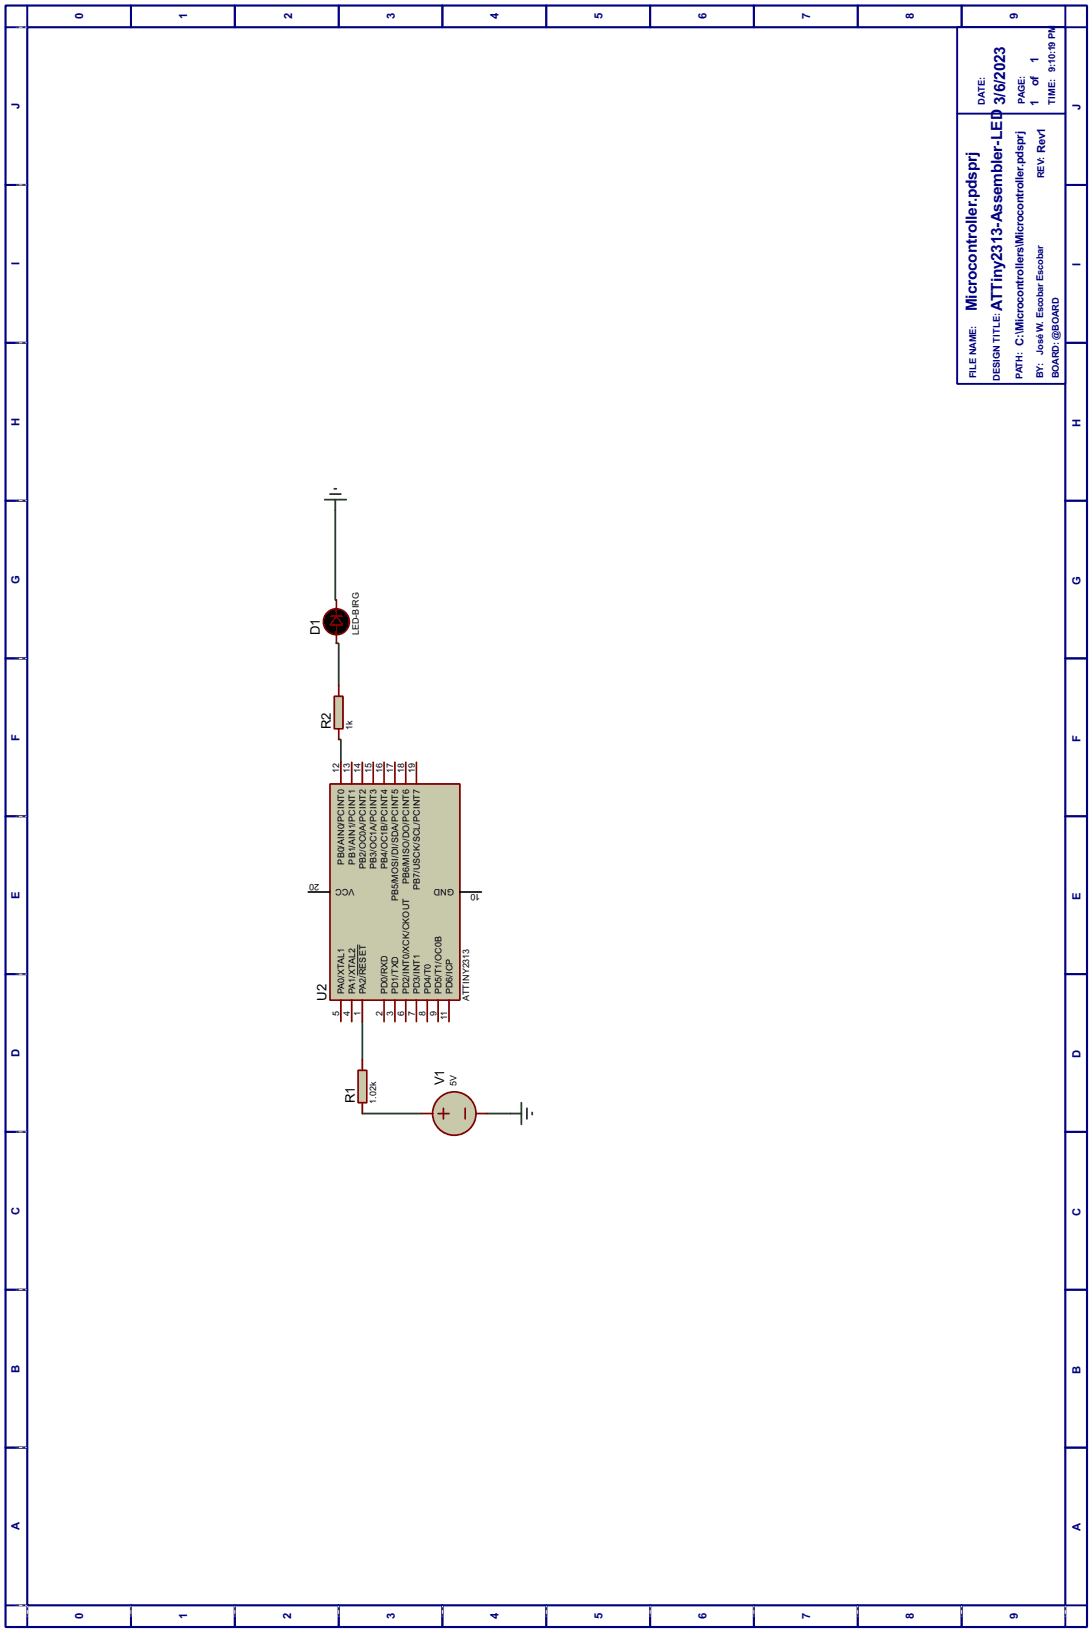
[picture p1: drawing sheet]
<svg xmlns="http://www.w3.org/2000/svg" width="256mm" height="383mm" viewBox="0 0 256 383" stroke-linecap="round" stroke-linejoin="round" font-family="sans-serif">
<path d="M1.3 1.3h254v381h-254zM6.4 6.4h243.8v370.8h-243.8z" fill="none" stroke="#000080" stroke-width=".5"/>
<g fill="none" stroke="#000080" stroke-width=".45">
<path d="M6.4 1.3v5.1h-5.1M30.8 1.3v5.1M55.2 1.3v5.1M79.6 1.3v5.1M103.9 1.3v5.1M128.3 1.3v5.1M152.7 1.3v5.1M177.1 1.3v5.1M201.5 1.3v5.1M225.9 1.3v5.1M250.2 1.3v5.1h5.1M1.3 43.5h5.1"/>
<path d="M250.2 43.5h5.1M1.3 80.6h5.1M250.2 80.6h5.1M1.3 117.7h5.1M250.2 117.7h5.1M1.3 154.7h5.1M250.2 154.7h5.1M1.3 191.8h5.1M250.2 191.8h5.1M1.3 228.9h5.1M250.2 228.9h5.1M1.3 266h5.1"/>
<path d="M250.2 266h5.1M1.3 303.1h5.1M250.2 303.1h5.1M1.3 340.2h5.1M250.2 340.2h5.1M1.3 377.2h5.1v5.1M30.8 377.2v5.1M55.2 377.2v5.1M79.6 377.2v5.1M103.9 377.2v5.1M128.3 377.2v5.1M152.7 377.2v5.1"/>
<path d="M177.1 377.2v5.1M201.5 377.2v5.1M225.9 377.2v5.1M255.3 377.2h-5.1v5.1"/>
</g>
<g fill="none" stroke="#fff" stroke-width=".23">
<path d="M3.9 6.4h2.3M3.9 43.5h2.3M3.9 80.6h2.3M3.9 117.7h2.3M3.9 154.7h2.3M3.9 191.8h2.3M3.9 228.9h2.3M3.9 266h2.3M3.9 303.1h2.3M3.9 340.2h2.3M3.9 377.2h2.3M6.4 377.5v2.3"/>
<path d="M30.8 377.5v2.3M55.2 377.5v2.3M79.6 377.5v2.3M103.9 377.5v2.3M128.3 377.5v2.3M152.7 377.5v2.3M177.1 377.5v2.3M201.5 377.5v2.3M225.9 377.5v2.3M250.2 377.5v2.3"/>
</g>
<g fill="none" stroke="#000" stroke-width=".23" stroke-dasharray=".5 1">
<path d="M3.9 6.4h2.3M3.9 43.5h2.3M3.9 80.6h2.3M3.9 117.7h2.3M3.9 154.7h2.3M3.9 191.8h2.3M3.9 228.9h2.3M3.9 266h2.3M3.9 303.1h2.3M3.9 340.2h2.3M3.9 377.2h2.3M6.4 379.8v-2.3"/>
<path d="M30.8 379.8v-2.3M55.2 379.8v-2.3M79.6 379.8v-2.3M103.9 379.8v-2.3M128.3 379.8v-2.3M152.7 379.8v-2.3M177.1 379.8v-2.3M201.5 379.8v-2.3M225.9 379.8v-2.3M250.2 379.8v-2.3"/>
</g>
<path d="M224.8 6.4h25.4v83.8h-25.4z" fill="#fff" stroke="#000080" stroke-width=".45"/>
<path d="M224.8 26.7h25.4" fill="none" stroke="#000080" stroke-width=".45"/>
<path d="M78.8 119.9v21.1h.2M79 151.2h.6v9.9M79.6 173.8h.5v5.3M85.1 240.1v8.9M85.1 261.7h14M114.4 261.7h5.5" fill="none" stroke="#004000" stroke-width=".4"/>
<path d="M77.5 184.2h30.5v50.8h-30.5z" fill="#c8c8aa" stroke="#800000" stroke-width=".4"/>
<g fill="none" stroke="#800000" stroke-width=".4">
<path d="M80.1 179.1v5.1M82.6 179.1v5.1M85.1 179.1v5.1M87.7 179.1v5.1M90.2 179.1v5.1M92.8 179.1v5.1M95.3 179.1v5.1M97.8 179.1v5.1M80.1 235v5.1M82.6 235v5.1M85.1 235v5.1M90.2 235v5.1"/>
<path d="M92.8 235v5.1M95.3 235v5.1M97.8 235v5.1M100.4 235v5.1M102.9 235v5.1M105.5 235v5.1"/>
</g>
<path d="M84 222v7.2" fill="none" stroke="#000" stroke-width=".23"/>
<path d="M72.4 209.6h5.1M108 209.6h5.1" fill="none" stroke="#000" stroke-width=".4"/>
<path d="M76.3 117.4h5M77.5 116.1h2.6M78.5 114.9h.5M78.8 117.4v2.5" fill="none" stroke="#004000" stroke-width=".4"/>
<path d="M84.1 251.5h2.1v7.6h-2.1z" fill="#c8c8aa" stroke="#800000" stroke-width=".4"/>
<path d="M85.1 249v2.5M85.1 259.1v2.6" fill="none" stroke="#800000" stroke-width=".4"/>
<circle cx="106.7" cy="261.7" r="5.1" fill="#c8c8aa" stroke="#800000" stroke-width=".4"/>
<path d="M99.1 261.7h2.6M102.9 261.7h2.6M104.2 260.4v2.5M109.3 260.4v2.5M111.8 261.7h2.6" fill="none" stroke="#800000" stroke-width=".4"/>
<path d="M122.5 259.1v5.1M119.9 261.7h2.6M123.8 260.4v2.5M125 261.4v.5" fill="none" stroke="#004000" stroke-width=".4"/>
<path d="M78.5 163.6h2.1v7.7h-2.1z" fill="#c8c8aa" stroke="#800000" stroke-width=".4"/>
<path d="M77.8 144.8h2.5M79 141v3.8M79 146.9v4.3M79.6 161.1v2.5M79.6 171.3v2.5" fill="none" stroke="#800000" stroke-width=".4"/>
<g fill="#000" stroke="#800000" stroke-width=".4">
<path d="M79 144.8l1.6 2.1h-3.1z"/>
<circle cx="79" cy="146.1" r="3.1"/>
</g>
<g font-size="4.1" fill="#000080">
<text x="236.1" y="24.7" transform="rotate(-90 236.1 24.7)">3/6/2023</text>
<text x="229.5" y="73.1" transform="rotate(-90 229.5 73.1)">Microcontroller.pdsprj</text>
<text x="235.4" y="73.1" transform="rotate(-90 235.4 73.1)">ATTiny2313-Assembler-LED</text>
</g>
<g font-size="3.5">
<text x="75.1" y="149.3" transform="rotate(-90 75.1 149.3)">D1</text>
<text x="77.7" y="171.4" transform="rotate(-90 77.7 171.4)">R2</text>
<text x="76.7" y="235.1" transform="rotate(-90 76.7 235.1)">U2</text>
<text x="104.4" y="255" transform="rotate(-90 104.4 255)">V1</text>
<text x="83.3" y="259.2" transform="rotate(-90 83.3 259.2)">R1</text>
</g>
<g font-size="3" fill="#000080">
<text x="19.6" y="4.5" transform="rotate(-90 19.6 4.5)">0</text>
<text x="44" y="4.6" transform="rotate(-90 44 4.6)">1</text>
<text x="68.6" y="4.6" transform="rotate(-90 68.6 4.6)">2</text>
<text x="92.7" y="4.6" transform="rotate(-90 92.7 4.6)">3</text>
<text x="117.1" y="4.6" transform="rotate(-90 117.1 4.6)">4</text>
<text x="141.5" y="4.5" transform="rotate(-90 141.5 4.5)">5</text>
<text x="165.9" y="4.6" transform="rotate(-90 165.9 4.6)">6</text>
<text x="190.3" y="4.6" transform="rotate(-90 190.3 4.6)">7</text>
<text x="214.7" y="4.6" transform="rotate(-90 214.7 4.6)">8</text>
<text x="239.1" y="4.6" transform="rotate(-90 239.1 4.6)">9</text>
<text x="243.9" y="14.7" transform="rotate(-90 243.9 14.7)">1</text>
<text x="243.9" y="20.3" transform="rotate(-90 243.9 20.3)">of</text>
<text x="4.6" y="25.6" transform="rotate(-90 4.6 25.6)">J</text>
<text x="243.9" y="24.8" transform="rotate(-90 243.9 24.8)">1</text>
<text x="253.8" y="25.9" transform="rotate(-90 253.8 25.9)">J</text>
<text x="245.5" y="36" transform="rotate(-90 245.5 36)">Rev1</text>
<text x="4.6" y="62.4" transform="rotate(-90 4.6 62.4)">I</text>
<text x="253.8" y="62.6" transform="rotate(-90 253.8 62.6)">I</text>
<text x="240.4" y="81.3" transform="rotate(-90 240.4 81.3)">C:\Microcontrollers\Microcontroller.pdsprj</text>
<text x="4.6" y="100" transform="rotate(-90 4.6 100)">H</text>
<text x="253.8" y="100.3" transform="rotate(-90 253.8 100.3)">H</text>
<text x="4.6" y="137.1" transform="rotate(-90 4.6 137.1)">G</text>
<text x="253.8" y="137.4" transform="rotate(-90 253.8 137.4)">G</text>
<text x="4.6" y="174" transform="rotate(-90 4.6 174)">F</text>
<text x="253.8" y="174.3" transform="rotate(-90 253.8 174.3)">F</text>
<text x="4.6" y="211.2" transform="rotate(-90 4.6 211.2)">E</text>
<text x="253.8" y="211.5" transform="rotate(-90 253.8 211.5)">E</text>
<text x="4.6" y="248.4" transform="rotate(-90 4.6 248.4)">D</text>
<text x="253.7" y="248.6" transform="rotate(-90 253.7 248.6)">D</text>
<text x="4.6" y="285.4" transform="rotate(-90 4.6 285.4)">C</text>
<text x="253.8" y="285.7" transform="rotate(-90 253.8 285.7)">C</text>
<text x="4.6" y="322.5" transform="rotate(-90 4.6 322.5)">B</text>
<text x="253.8" y="322.8" transform="rotate(-90 253.8 322.8)">B</text>
<text x="4.6" y="359.6" transform="rotate(-90 4.6 359.6)">A</text>
<text x="253.8" y="359.8" transform="rotate(-90 253.8 359.8)">A</text>
<text x="19.6" y="380.5" transform="rotate(-90 19.6 380.5)">0</text>
<text x="44" y="380.5" transform="rotate(-90 44 380.5)">1</text>
<text x="68.4" y="380.5" transform="rotate(-90 68.4 380.5)">2</text>
<text x="92.7" y="380.5" transform="rotate(-90 92.7 380.5)">3</text>
<text x="117.1" y="380.5" transform="rotate(-90 117.1 380.5)">4</text>
<text x="141.5" y="380.5" transform="rotate(-90 141.5 380.5)">5</text>
<text x="165.9" y="380.5" transform="rotate(-90 165.9 380.5)">6</text>
<text x="190.3" y="380.5" transform="rotate(-90 190.3 380.5)">7</text>
<text x="214.7" y="380.5" transform="rotate(-90 214.7 380.5)">8</text>
<text x="239.1" y="380.5" transform="rotate(-90 239.1 380.5)">9</text>
</g>
<g font-size="2.5" fill="#000080">
<text x="231.3" y="24.6" transform="rotate(-90 231.3 24.6)">DATE:</text>
<text x="240.7" y="24.4" transform="rotate(-90 240.7 24.4)">PAGE:</text>
<text x="247.8" y="24.6" transform="rotate(-90 247.8 24.6)">TIME: 9:10:19 PM</text>
<text x="245.3" y="41.9" transform="rotate(-90 245.3 41.9)">REV:</text>
<text x="245" y="83.3" transform="rotate(-90 245 83.3)">José W. Escobar Escobar</text>
<text x="229.3" y="88.9" transform="rotate(-90 229.3 88.9)">FILE NAME:</text>
<text x="234.9" y="89.5" transform="rotate(-90 234.9 89.5)">DESIGN TITLE:</text>
<text x="240.2" y="89" transform="rotate(-90 240.2 89)">PATH:</text>
<text x="245" y="88.9" transform="rotate(-90 245 88.9)">BY:</text>
<text x="248.7" y="88.9" transform="rotate(-90 248.7 88.9)">BOARD: @BOARD</text>
</g>
<g font-size="2.4">
<text x="84.3" y="149.3" transform="rotate(-90 84.3 149.3)">LED-BIRG</text>
<text x="82.8" y="171.5" transform="rotate(-90 82.8 171.5)">1k</text>
<text x="79.6" y="181.7" transform="rotate(-90 79.6 181.7)">12</text>
<text x="82.2" y="181.7" transform="rotate(-90 82.2 181.7)">13</text>
<text x="84.7" y="181.7" transform="rotate(-90 84.7 181.7)">14</text>
<text x="87.2" y="181.7" transform="rotate(-90 87.2 181.7)">15</text>
<text x="89.8" y="181.7" transform="rotate(-90 89.8 181.7)">16</text>
<text x="92.4" y="181.7" transform="rotate(-90 92.4 181.7)">17</text>
<text x="94.9" y="181.7" transform="rotate(-90 94.9 181.7)">18</text>
<text x="97.4" y="181.7" transform="rotate(-90 97.4 181.7)">19</text>
<text x="80.8" y="203.2" transform="rotate(-90 80.8 203.2)">PB0/AIN0/PCINT0</text>
<text x="83.4" y="203.2" transform="rotate(-90 83.4 203.2)">PB1/AIN1/PCINT1</text>
<text x="75" y="207.6" transform="rotate(-180 75 207.6)">20</text>
<text x="83.3" y="208.8" transform="rotate(-180 83.3 208.8)">VCC</text>
<text x="85.9" y="204.2" transform="rotate(-90 85.9 204.2)">PB2/OC0A/PCINT2</text>
<text x="88.4" y="204.2" transform="rotate(-90 88.4 204.2)">PB3/OC1A/PCINT3</text>
<text x="91" y="204.2" transform="rotate(-90 91 204.2)">PB4/OC1B/PCINT4</text>
<text x="96.1" y="207.8" transform="rotate(-90 96.1 207.8)">PB6/MISO/DO/PCINT6</text>
<text x="98.6" y="209.2" transform="rotate(-90 98.6 209.2)">PB7/USCK/SCL/PCINT7</text>
<text x="106.7" y="208.8" transform="rotate(-180 106.7 208.8)">GND</text>
<text x="93.6" y="211.8" transform="rotate(-90 93.6 211.8)">PB5/MOSI/DI/SDA/PCINT5</text>
<text x="112.8" y="210" transform="rotate(-180 112.8 210)">10</text>
<text x="80.9" y="233.7" transform="rotate(-90 80.9 233.7)">PA0/XTAL1</text>
<text x="83.4" y="233.7" transform="rotate(-90 83.4 233.7)">PA1/XTAL2</text>
<text x="85.9" y="233.7" transform="rotate(-90 85.9 233.7)">PA2/RESET</text>
<text x="91" y="233.7" transform="rotate(-90 91 233.7)">PD0/RXD</text>
<text x="93.6" y="233.7" transform="rotate(-90 93.6 233.7)">PD1/TXD</text>
<text x="96.1" y="233.7" transform="rotate(-90 96.1 233.7)">PD2/INT0/XCK/CKOUT</text>
<text x="98.6" y="233.7" transform="rotate(-90 98.6 233.7)">PD3/INT1</text>
<text x="101.2" y="233.7" transform="rotate(-90 101.2 233.7)">PD4/T0</text>
<text x="103.7" y="233.7" transform="rotate(-90 103.7 233.7)">PD5/T1/OC0B</text>
<text x="106.3" y="233.7" transform="rotate(-90 106.3 233.7)">PD6/ICP</text>
<text x="79.7" y="238.7" transform="rotate(-90 79.7 238.7)">5</text>
<text x="82.2" y="238.7" transform="rotate(-90 82.2 238.7)">4</text>
<text x="84.7" y="238.7" transform="rotate(-90 84.7 238.7)">1</text>
<text x="89.8" y="238.7" transform="rotate(-90 89.8 238.7)">2</text>
<text x="92.4" y="238.7" transform="rotate(-90 92.4 238.7)">3</text>
<text x="94.9" y="238.7" transform="rotate(-90 94.9 238.7)">6</text>
<text x="97.4" y="238.7" transform="rotate(-90 97.4 238.7)">7</text>
<text x="100" y="238.7" transform="rotate(-90 100 238.7)">8</text>
<text x="102.5" y="238.7" transform="rotate(-90 102.5 238.7)">9</text>
<text x="105.1" y="239.7" transform="rotate(-90 105.1 239.7)">11</text>
<text x="110.2" y="235.2" transform="rotate(-90 110.2 235.2)">ATTINY2313</text>
<text x="107.3" y="255.1" transform="rotate(-90 107.3 255.1)">5V</text>
<text x="88.4" y="259.3" transform="rotate(-90 88.4 259.3)">1.02k</text>
</g>
</svg>
